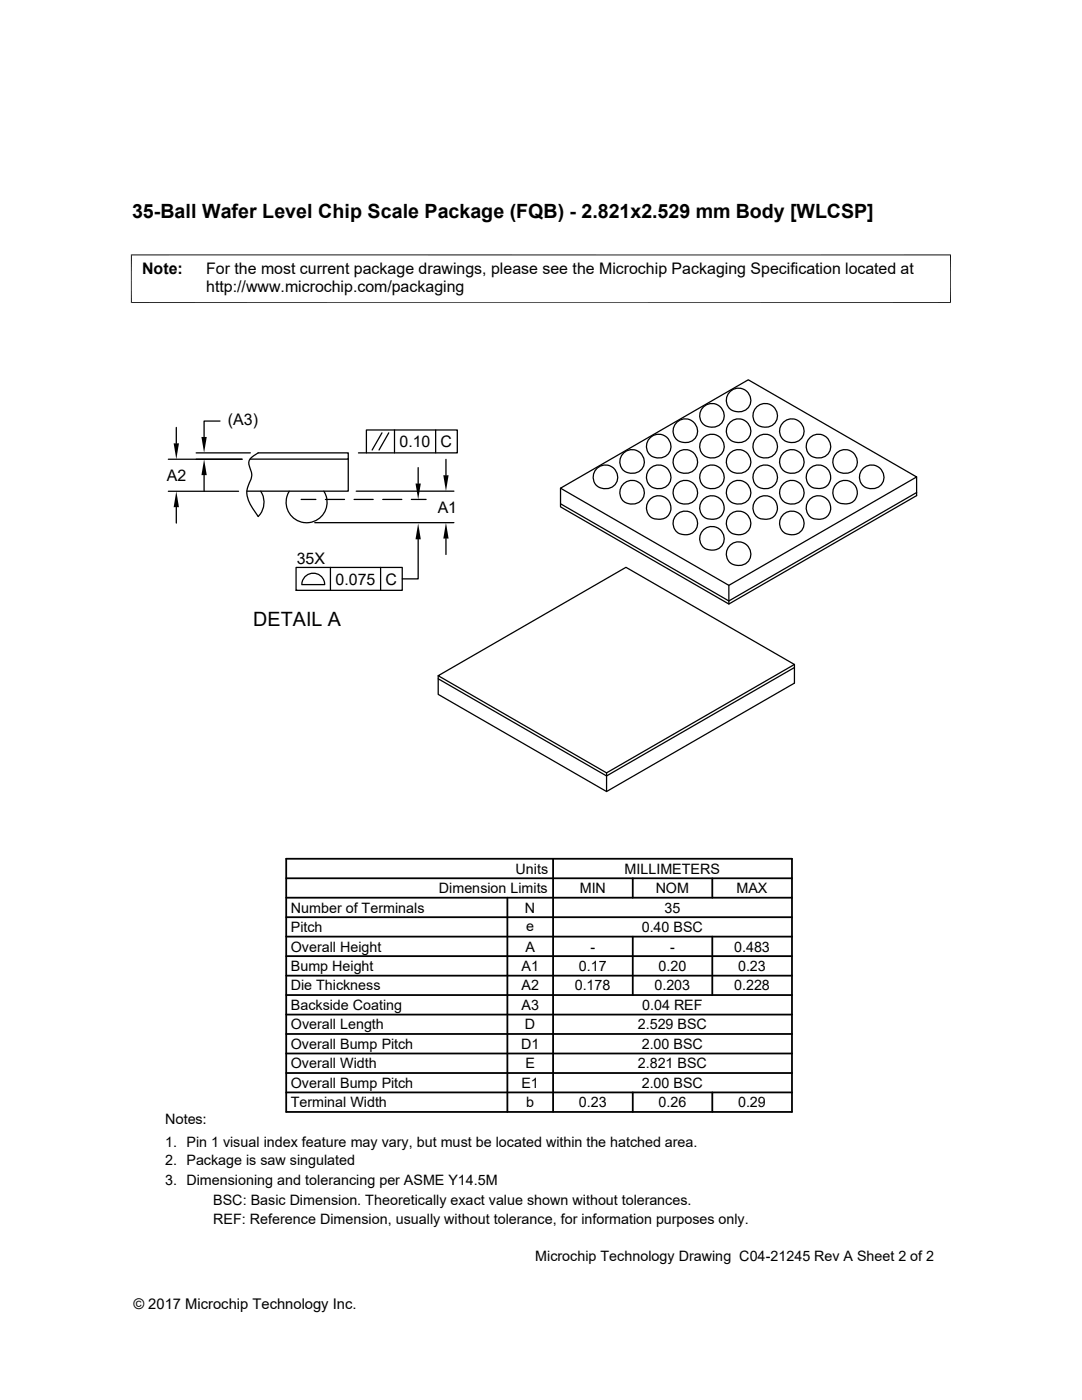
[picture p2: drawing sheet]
<svg xmlns="http://www.w3.org/2000/svg" width="216mm" height="279mm" viewBox="0 0 216 279" stroke-linecap="round" stroke-linejoin="round" font-family="sans-serif">
<g fill="none" stroke="#000" stroke-width=".25">
<path d="M145.7 78.1a2.41 2.41 0 0 1 3.3-.1 2.41 2.41 0 0 1 .4 3.2 2.41 2.41 0 0 1-3.2 .8 2.33 2.33 0 0 1-.5-3.9zM33.6 91.7h14.7M33.6 98h14M35.2 85.3v3.2M39.1 90.4h10.9M40.7 94.8v3.2M43.9 84h-3.2v3.2M49.9 91.6h19.6v-1.2h-18a3.4 3.4 0 0 0-1.8 1.8l.1 .9a3 3 0 0 1-.1 3.4 4.1 4.1 0 0 0 .2 4.1l1.6 2.5a4.1 4.1 0 0 0 .5-5.1M57.7 98a4.1 4.1 0 0 0 3.5 6.3 4.1 4.1 0 0 0 3.4-6.3M60.1 99.7h2.9M64.9 99.7h3.8M69.5 91.6v6.4h-20.2"/>
<path d="M70.7 99.7h3.8M71.1 98h19.5M71.5 90.4h1.6M73.1 85.8h18.1v4.6h-18.1zM76.2 86.4l-1.9 3.4M76.4 99.7h3.8M77.6 86.4l-2 3.4M78.7 85.8v4.6M82.1 99.7h2.9M83.4 93.3v3.2M86.9 85.8v4.6M89 91.7v3.1"/>
<path d="M111.8 97.4l37.5-21.6 33.6 19.4-37.5 21.6zM119.2 93.4a2.42 2.42 0 0 1 3.2 0 2.42 2.42 0 0 1 .4 3.2 2.42 2.42 0 0 1-3.1 .7 2.34 2.34 0 0 1-.5-3.9zM124.5 90.4a2.41 2.41 0 0 1 3.2-.1 2.41 2.41 0 0 1 .4 3.2 2.41 2.41 0 0 1-3.1 .7 2.34 2.34 0 0 1-.5-3.8zM124.5 96.5a2.41 2.41 0 0 1 3.2-.1 2.41 2.41 0 0 1 .4 3.2 2.41 2.41 0 0 1-3.1 .8 2.34 2.34 0 0 1-.5-3.9zM129.8 87.3a2.42 2.42 0 0 1 3.2-.1 2.42 2.42 0 0 1 .4 3.2 2.42 2.42 0 0 1-3.1 .8 2.34 2.34 0 0 1-.5-3.9zM129.8 93.5a2.41 2.41 0 0 1 3.2-.2 2.41 2.41 0 0 1 .4 3.3 2.41 2.41 0 0 1-3.1 .7 2.34 2.34 0 0 1-.5-3.8zM129.8 99.6a2.4 2.4 0 0 1 4 1.2 2.4 2.4 0 0 1-3.2 2.7 2.31 2.31 0 0 1-.8-3.9zM135.1 90.4a2.41 2.41 0 0 1 3.2-.1 2.41 2.41 0 0 1 .5 3.2 2.41 2.41 0 0 1-3.2 .7 2.34 2.34 0 0 1-.5-3.8zM135.1 96.5a2.41 2.41 0 0 1 3.2-.1 2.41 2.41 0 0 1 .5 3.2 2.41 2.41 0 0 1-3.2 .8 2.34 2.34 0 0 1-.5-3.9zM135.1 84.3a2.41 2.41 0 0 1 3.2-.2 2.41 2.41 0 0 1 .4 3.3 2.41 2.41 0 0 1-3.1 .7 2.33 2.33 0 0 1-.5-3.8zM140.4 81.2a2.41 2.41 0 0 1 3.2-.1 2.41 2.41 0 0 1 .5 3.2 2.41 2.41 0 0 1-3.2 .7 2.34 2.34 0 0 1-.5-3.8zM140.4 87.3a2.42 2.42 0 0 1 3.2-.1 2.42 2.42 0 0 1 .5 3.2 2.42 2.42 0 0 1-3.2 .8 2.34 2.34 0 0 1-.5-3.9z"/>
<path d="M140.4 93.5a2.41 2.41 0 0 1 3.2-.2 2.41 2.41 0 0 1 .5 3.3 2.41 2.41 0 0 1-3.2 .7 2.34 2.34 0 0 1-.5-3.8zM140.4 99.6a2.4 2.4 0 0 1 4 1.2 2.4 2.4 0 0 1-3.2 2.7 2.31 2.31 0 0 1-.8-3.9zM145.7 90.4a2.41 2.41 0 0 1 3.2-.1 2.41 2.41 0 0 1 .5 3.2 2.41 2.41 0 0 1-3.2 .7 2.34 2.34 0 0 1-.5-3.8zM145.7 96.5a2.41 2.41 0 0 1 3.2-.1 2.41 2.41 0 0 1 .5 3.2 2.41 2.41 0 0 1-3.2 .8 2.34 2.34 0 0 1-.5-3.9zM145.7 84.3a2.41 2.41 0 0 1 3.2-.2 2.41 2.41 0 0 1 .5 3.3 2.41 2.41 0 0 1-3.2 .7 2.33 2.33 0 0 1-.5-3.8zM151 81.2a2.41 2.41 0 0 1 3.3-.1 2.41 2.41 0 0 1 .4 3.2 2.41 2.41 0 0 1-3.2 .7 2.34 2.34 0 0 1-.5-3.8zM151 87.3a2.41 2.41 0 0 1 3.3-.1 2.41 2.41 0 0 1 .4 3.2 2.41 2.41 0 0 1-3.2 .8 2.34 2.34 0 0 1-.5-3.9zM151 93.5a2.41 2.41 0 0 1 3.3-.2 2.41 2.41 0 0 1 .4 3.3 2.41 2.41 0 0 1-3.2 .7 2.34 2.34 0 0 1-.5-3.8zM151 99.6a2.4 2.4 0 0 1 4.1 1.2 2.4 2.4 0 0 1-3.3 2.7 2.31 2.31 0 0 1-.8-3.9zM156.3 90.4a2.41 2.41 0 0 1 3.3-.1 2.41 2.41 0 0 1 .4 3.2 2.41 2.41 0 0 1-3.2 .7 2.34 2.34 0 0 1-.5-3.8zM156.3 96.5a2.41 2.41 0 0 1 3.3-.1 2.41 2.41 0 0 1 .4 3.2 2.41 2.41 0 0 1-3.2 .8 2.34 2.34 0 0 1-.5-3.9zM156.3 84.3a2.41 2.41 0 0 1 3.3-.2 2.41 2.41 0 0 1 .4 3.3 2.41 2.41 0 0 1-3.2 .7 2.33 2.33 0 0 1-.5-3.8z"/>
<path d="M161.6 87.3a2.41 2.41 0 0 1 3.3-.1 2.41 2.41 0 0 1 .4 3.2 2.41 2.41 0 0 1-3.1 .8 2.34 2.34 0 0 1-.6-3.9zM161.6 93.5a2.4 2.4 0 0 1 4.1 1.2 2.4 2.4 0 0 1-3.2 2.7 2.29 2.29 0 0 1-.9-3.9zM161.6 99.6a2.4 2.4 0 0 1 4.1 1.2 2.4 2.4 0 0 1-3.2 2.7 2.31 2.31 0 0 1-.9-3.9zM167 90.4a2.41 2.41 0 0 1 3.2-.1 2.41 2.41 0 0 1 .4 3.2 2.41 2.41 0 0 1-3.1 .7 2.34 2.34 0 0 1-.5-3.8zM167 96.5a2.4 2.4 0 0 1 4 1.2 2.4 2.4 0 0 1-3.2 2.8 2.29 2.29 0 0 1-.8-4zM172.3 93.5a2.41 2.41 0 0 1 3.2-.2 2.41 2.41 0 0 1 .4 3.3 2.41 2.41 0 0 1-3.1 .7 2.34 2.34 0 0 1-.5-3.8zM182.9 98.3l-37.5 21.6-33.6-19.4M182.9 95.2v3.7l-37.5 21.6-33.6-19.3v-3.8M35.2 101.2v3.2M59.1 113.2h21.2v4.6h-21.2zM59.1 117.8h.1M61 115a2.29 2.29 0 0 1 2.4-.4 2.29 2.29 0 0 1 1.4 2.1h-4.6l.3-1.2z"/>
<path d="M62.8 104.3h27.8M65.9 113.2v4.6M75.9 113.2v4.6M83.4 107.6v7.9h-3.1M89 107.5v3.2M135.1 102.7a2.42 2.42 0 0 1 3.2-.2 2.42 2.42 0 0 1 .5 3.3 2.42 2.42 0 0 1-3.2 .7 2.36 2.36 0 0 1-.5-3.8zM140.4 105.7a2.42 2.42 0 0 1 3.2-.1 2.42 2.42 0 0 1 .5 3.2 2.42 2.42 0 0 1-3.2 .8 2.36 2.36 0 0 1-.5-3.9zM145.4 116.8v3.7M145.7 102.7a2.42 2.42 0 0 1 3.2-.2 2.42 2.42 0 0 1 .5 3.3 2.42 2.42 0 0 1-3.2 .7 2.36 2.36 0 0 1-.5-3.8zM145.7 108.8a2.41 2.41 0 0 1 3.3-.1 2.41 2.41 0 0 1 .4 3.2 2.41 2.41 0 0 1-3.2 .7 2.33 2.33 0 0 1-.5-3.8zM156.3 102.7a2.42 2.42 0 0 1 3.3-.2 2.42 2.42 0 0 1 .4 3.3 2.42 2.42 0 0 1-3.2 .7 2.36 2.36 0 0 1-.5-3.8zM87.4 134.9l37.5-21.7 33.6 19.4-37.5 21.6z"/>
<path d="M158.5 132.6v3.7l-37.5 21.7-33.6-19.4v-3.7M158.5 133.2l-37.5 21.7-33.6-19.4M121 154.2v3.8"/>
</g>
<path d="M26.1 50.9h163.7M26.2 50.8v9.7M189.7 50.8v9.7M26.1 60.4h163.7" fill="none" stroke="#000" stroke-width=".2"/>
<path d="M34.6 88.5h1.1l-.5 3.2zM40.7 91.7l.6 3.1h-1.1zM40.2 87.2h1.1l-.6 3.2zM82.9 96.5h1.1l-.6 3.2zM88.5 94.8h1l-.5 3.2zM35.2 98l.5 3.2h-1.1zM83.4 104.5l.6 3.1h-1.1zM89 104.3l.5 3.2h-1z" fill="#000"/>
<g fill="none" stroke="#000" stroke-width=".36">
<path d="M57.1 171.4h100.9v50.5h-100.9zM57.1 179.2h100.9M57.1 175.3h100.9M101.2 179.2v42.7M110.4 171.4v50.5M126.3 175.3v3.9M142.1 175.3v3.9M57.1 190.8h100.9M57.1 186.9h100.9M57.1 183h100.9M57.1 194.7h100.9M57.1 198.6h100.9"/>
<path d="M126.3 186.9v11.7M142.1 186.9v11.7M57.1 206.4h100.9M57.1 202.5h100.9M57.1 214.1h100.9M57.1 210.2h100.9M57.1 218h100.9M126.3 218v3.9M142.1 218v3.9"/>
</g>
<g font-size="3.9">
<text x="26.4" y="43.5">35-Ball Wafer Level Chip Scale Package (FQB) - 2.821x2.529 mm Body [WLCSP]</text>
<text x="50.5" y="124.9">DETAIL A</text>
</g>
<g font-size="3.2">
<text x="28.4" y="54.6">Note:</text>
<text x="41.1" y="54.6">For the most current package drawings, please see the Microchip Packaging Specification located at</text>
<text x="41.1" y="58.3">http://www.microchip.com/packaging</text>
<text x="45.5" y="84.8">(A3)</text>
<text x="79.7" y="89.2">0.10</text>
<text x="87.9" y="89.2">C</text>
<text x="33.3" y="96">A2</text>
<text x="87.3" y="102.3">A1</text>
<text x="59.2" y="112.5">35X</text>
<text x="67" y="116.7">0.075</text>
<text x="76.9" y="116.7">C</text>
</g>
<g font-size="2.9">
<text x="87.6" y="178.2">Dimension Limits</text>
<text x="102.9" y="174.4">Units</text>
<text x="115.7" y="178.2">MIN</text>
<text x="124.6" y="174.4">MILLIMETERS</text>
<text x="130.8" y="178.2">NOM</text>
<text x="147" y="178.2">MAX</text>
<text x="58" y="182.1">Number of Terminals</text>
<text x="104.8" y="182.1">N</text>
<text x="105" y="185.7">e</text>
<text x="132.6" y="182.1">35</text>
<text x="58" y="189.9">Overall Height</text>
<text x="58" y="186">Pitch</text>
<text x="104.8" y="189.9">A</text>
<text x="117.8" y="189.9">-</text>
<text x="128" y="186">0.40 BSC</text>
<text x="133.7" y="189.9">-</text>
<text x="146.5" y="189.9">0.483</text>
<text x="58" y="193.8">Bump Height</text>
<text x="58" y="197.7">Die Thickness</text>
<text x="104.1" y="193.8">A1</text>
<text x="104.1" y="197.7">A2</text>
<text x="114.7" y="197.7">0.178</text>
<text x="115.5" y="193.8">0.17</text>
<text x="130.6" y="197.7">0.203</text>
<text x="131.4" y="193.8">0.20</text>
<text x="146.5" y="197.7">0.228</text>
<text x="147.3" y="193.8">0.23</text>
<text x="58" y="201.6">Backside Coating</text>
<text x="104.1" y="201.5">A3</text>
<text x="128.1" y="201.6">0.04 REF</text>
<text x="58" y="209.3">Overall Bump Pitch</text>
<text x="58" y="205.4">Overall Length</text>
<text x="104" y="209.3">D1</text>
<text x="104.8" y="205.4">D</text>
<text x="127.3" y="205.4">2.529 BSC</text>
<text x="128" y="209.3">2.00 BSC</text>
<text x="58" y="213.2">Overall Width</text>
<text x="104.8" y="213.2">E</text>
<text x="127.3" y="213.2">2.821 BSC</text>
<text x="58" y="221">Terminal Width</text>
<text x="58" y="217.1">Overall Bump Pitch</text>
<text x="104" y="217.1">E1</text>
<text x="105" y="221">b</text>
<text x="115.5" y="221">0.23</text>
<text x="128" y="217.1">2.00 BSC</text>
<text x="131.4" y="221">0.26</text>
<text x="147.3" y="221">0.29</text>
<text x="32.9" y="224.3">Notes:</text>
<text x="32.9" y="228.9">1. Pin 1 visual index feature may vary, but must be located within the hatched area.</text>
<text x="32.9" y="232.6">2. Package is saw singulated</text>
<text x="32.9" y="236.5">3. Dimensioning and tolerancing per ASME Y14.5M</text>
<text x="42.5" y="244.3">REF: Reference Dimension, usually without tolerance, for information purposes only.</text>
<text x="42.5" y="240.6">BSC: Basic Dimension. Theoretically exact value shown without tolerances.</text>
<text x="106.8" y="251.7">Microchip Technology Drawing C04-21245 Rev A Sheet 2 of 2</text>
<text x="26.6" y="261.3">© 2017 Microchip Technology Inc.</text>
</g>
</svg>
